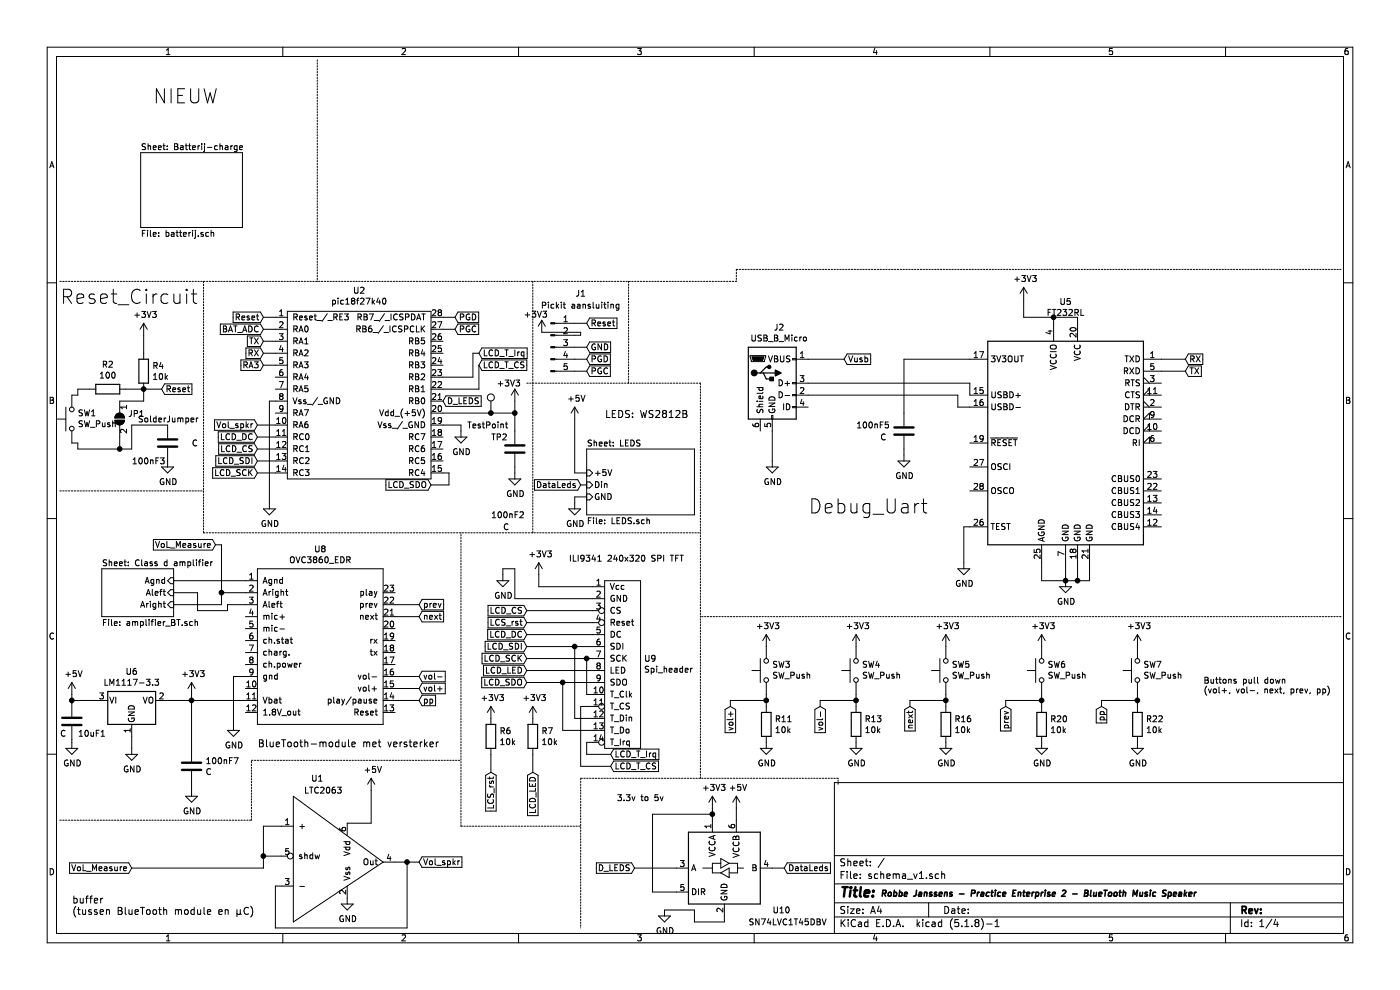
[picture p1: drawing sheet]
EESchema Schematic File Version 4
EELAYER 30 0
EELAYER END
$Descr A4 11693 8268
encoding utf-8
Sheet 1 4
Title ""
Date ""
Rev ""
Comp ""
Comment1 ""
Comment2 ""
Comment3 ""
Comment4 ""
$EndDescr
Wire Notes Line
	500  2350 6150 2350
$Comp
L power:GND #PWR0104
U 1 1
P 1400 3850
F 0 "#PWR0104" H 1400 3600 50  0001 C CNN
F 1 "GND" H 1405 3677 50  0000 C CNN
F 2 "" H 1400 3850 50  0001 C CNN
F 3 "" H 1400 3850 50  0001 C CNN
	1    1400 3850
	1    0    0    -1  
$EndComp
Text GLabel 1350 3250 2    50   Input ~ 0
Reset
Wire Wire Line
	1350 3250 1200 3250
Connection ~ 1200 3250
Wire Wire Line
	1200 3250 1050 3250
Wire Wire Line
	750  3250 650  3250
Wire Wire Line
	650  3700 650  3750
Wire Notes Line
	500  4100 1700 4100
Text Notes 500  2550 0    118  ~ 0
Reset_Circuit\n
Text GLabel 2200 2650 0    50   Input ~ 0
Reset
Wire Wire Line
	2300 2650 2200 2650
Text GLabel 2200 2750 0    50   Input ~ 0
BAT_ADC
Wire Wire Line
	2300 2750 2200 2750
$Comp
L power:GND #PWR0105
U 1 1
P 2250 4200
F 0 "#PWR0105" H 2250 3950 50  0001 C CNN
F 1 "GND" H 2255 4027 50  0000 C CNN
F 2 "" H 2250 4200 50  0001 C CNN
F 3 "" H 2250 4200 50  0001 C CNN
	1    2250 4200
	1    0    0    -1  
$EndComp
Text GLabel 3800 2650 2    50   Input ~ 0
PGD
Text GLabel 3800 2750 2    50   Input ~ 0
PGC
Wire Wire Line
	4300 3350 4300 3450
Wire Wire Line
	3800 2650 3700 2650
Wire Wire Line
	3700 2750 3800 2750
Wire Notes Line
	4450 4450 4450 2350
Wire Notes Line
	1700 2350 1700 4450
$Comp
L Connector:Conn_01x05_Male J1
U 1 1
P 4600 2900
F 0 "J1" H 4850 3350 50  0000 C CNN
F 1 "Pickit aansluiting" H 4850 3250 50  0000 C CNN
F 2 "Connector_PinHeader_2.54mm:PinHeader_1x05_P2.54mm_Vertical" H 4600 2900 50  0001 C CNN
F 3 "~" H 4600 2900 50  0001 C CNN
	1    4600 2900
	1    0    0    -1  
$EndComp
Text GLabel 4900 2700 2    50   Input ~ 0
Reset
Text GLabel 4900 2900 2    50   Input ~ 0
GND
Text GLabel 4900 3000 2    50   Input ~ 0
PGD
Text GLabel 4900 3100 2    50   Input ~ 0
PGC
Wire Notes Line
	5250 3200 5250 2350
Wire Wire Line
	4900 2700 4800 2700
Wire Wire Line
	4800 2800 4850 2800
Wire Wire Line
	4800 2900 4900 2900
Wire Wire Line
	4900 3000 4800 3000
Wire Wire Line
	4800 3100 4900 3100
Text GLabel 3700 3350 2    50   Input ~ 0
D_LEDS
$Sheet
S 4900 3750 900  550 
U 5F33610A
F0 "LEDS" 50
F1 "LEDS.sch" 50
F2 "+5V" I L 4900 3950 50 
F3 "Din" I L 4900 4050 50 
F4 "GND" I L 4900 4150 50 
$EndSheet
$Comp
L power:GND #PWR0110
U 1 1
P 4800 4200
F 0 "#PWR0110" H 4800 3950 50  0001 C CNN
F 1 "GND" H 4805 4027 50  0000 C CNN
F 2 "" H 4800 4200 50  0001 C CNN
F 3 "" H 4800 4200 50  0001 C CNN
	1    4800 4200
	1    0    0    -1  
$EndComp
Wire Wire Line
	4900 3950 4800 3950
Wire Wire Line
	4900 4150 4800 4150
Wire Wire Line
	4800 4150 4800 4200
Wire Notes Line
	1700 4450 5850 4450
Wire Notes Line
	4400 3200 5850 3200
$Comp
L Device:C 100nF2
U 1 1
P 4300 3750
F 0 "100nF2" H 4100 3200 50  0000 L CNN
F 1 "C" H 4200 3100 50  0000 L CNN
F 2 "Capacitor_SMD:C_0805_2012Metric_Pad1.18x1.45mm_HandSolder" H 4338 3600 50  0001 C CNN
F 3 "~" H 4300 3750 50  0001 C CNN
	1    4300 3750
	1    0    0    -1  
$EndComp
Connection ~ 4300 3450
$Comp
L power:GND #PWR0114
U 1 1
P 4300 3950
F 0 "#PWR0114" H 4300 3700 50  0001 C CNN
F 1 "GND" H 4305 3777 50  0000 C CNN
F 2 "" H 4300 3950 50  0001 C CNN
F 3 "" H 4300 3950 50  0001 C CNN
	1    4300 3950
	1    0    0    -1  
$EndComp
Wire Wire Line
	2250 3350 2250 4200
Wire Wire Line
	2300 3350 2250 3350
$Comp
L power:+3V3 #PWR0107
U 1 1
P 6400 5400
F 0 "#PWR0107" H 6400 5250 50  0001 C CNN
F 1 "+3V3" H 6415 5573 50  0000 C CNN
F 2 "" H 6400 5400 50  0001 C CNN
F 3 "" H 6400 5400 50  0001 C CNN
	1    6400 5400
	1    0    0    -1  
$EndComp
$Comp
L power:+3V3 #PWR0108
U 1 1
P 7150 5400
F 0 "#PWR0108" H 7150 5250 50  0001 C CNN
F 1 "+3V3" H 7165 5573 50  0000 C CNN
F 2 "" H 7150 5400 50  0001 C CNN
F 3 "" H 7150 5400 50  0001 C CNN
	1    7150 5400
	1    0    0    -1  
$EndComp
$Comp
L power:+3V3 #PWR0115
U 1 1
P 7900 5400
F 0 "#PWR0115" H 7900 5250 50  0001 C CNN
F 1 "+3V3" H 7915 5573 50  0000 C CNN
F 2 "" H 7900 5400 50  0001 C CNN
F 3 "" H 7900 5400 50  0001 C CNN
	1    7900 5400
	1    0    0    -1  
$EndComp
$Comp
L power:+3V3 #PWR0116
U 1 1
P 8700 5400
F 0 "#PWR0116" H 8700 5250 50  0001 C CNN
F 1 "+3V3" H 8715 5573 50  0000 C CNN
F 2 "" H 8700 5400 50  0001 C CNN
F 3 "" H 8700 5400 50  0001 C CNN
	1    8700 5400
	1    0    0    -1  
$EndComp
$Comp
L power:+3V3 #PWR0118
U 1 1
P 9500 5400
F 0 "#PWR0118" H 9500 5250 50  0001 C CNN
F 1 "+3V3" H 9515 5573 50  0000 C CNN
F 2 "" H 9500 5400 50  0001 C CNN
F 3 "" H 9500 5400 50  0001 C CNN
	1    9500 5400
	1    0    0    -1  
$EndComp
$Comp
L power:+5V #PWR0109
U 1 1
P 4800 3500
F 0 "#PWR0109" H 4800 3350 50  0001 C CNN
F 1 "+5V" H 4815 3673 50  0000 C CNN
F 2 "" H 4800 3500 50  0001 C CNN
F 3 "" H 4800 3500 50  0001 C CNN
	1    4800 3500
	1    0    0    -1  
$EndComp
$Comp
L Switch:SW_Push SW3
U 1 1
P 6400 5600
F 0 "SW3" V 6446 5552 50  0000 R CNN
F 1 "SW_Push" V 6355 5552 50  0000 R CNN
F 2 "Button_Switch_THT:SW_PUSH_6mm_H7.3mm" H 6400 5800 50  0001 C CNN
F 3 "~" H 6400 5800 50  0001 C CNN
	1    6400 5600
	0    -1   -1   0   
$EndComp
$Comp
L Switch:SW_Push SW4
U 1 1
P 7150 5600
F 0 "SW4" V 7196 5552 50  0000 R CNN
F 1 "SW_Push" V 7105 5552 50  0000 R CNN
F 2 "Button_Switch_THT:SW_PUSH_6mm_H7.3mm" H 7150 5800 50  0001 C CNN
F 3 "~" H 7150 5800 50  0001 C CNN
	1    7150 5600
	0    -1   -1   0   
$EndComp
$Comp
L Switch:SW_Push SW5
U 1 1
P 7900 5600
F 0 "SW5" V 7946 5552 50  0000 R CNN
F 1 "SW_Push" V 7855 5552 50  0000 R CNN
F 2 "Button_Switch_THT:SW_PUSH_6mm_H7.3mm" H 7900 5800 50  0001 C CNN
F 3 "~" H 7900 5800 50  0001 C CNN
	1    7900 5600
	0    -1   -1   0   
$EndComp
$Comp
L power:GND #PWR0119
U 1 1
P 6400 6200
F 0 "#PWR0119" H 6400 5950 50  0001 C CNN
F 1 "GND" H 6405 6027 50  0000 C CNN
F 2 "" H 6400 6200 50  0001 C CNN
F 3 "" H 6400 6200 50  0001 C CNN
	1    6400 6200
	1    0    0    -1  
$EndComp
$Comp
L power:GND #PWR0120
U 1 1
P 7150 6200
F 0 "#PWR0120" H 7150 5950 50  0001 C CNN
F 1 "GND" H 7155 6027 50  0000 C CNN
F 2 "" H 7150 6200 50  0001 C CNN
F 3 "" H 7150 6200 50  0001 C CNN
	1    7150 6200
	1    0    0    -1  
$EndComp
$Comp
L power:GND #PWR0121
U 1 1
P 7900 6200
F 0 "#PWR0121" H 7900 5950 50  0001 C CNN
F 1 "GND" H 7905 6027 50  0000 C CNN
F 2 "" H 7900 6200 50  0001 C CNN
F 3 "" H 7900 6200 50  0001 C CNN
	1    7900 6200
	1    0    0    -1  
$EndComp
$Comp
L schema_v1-rescue:OVC3860_EDR-Robbe_random U8
U 1 1
P 2250 4650
F 0 "U8" H 2675 4715 50  0000 C CNN
F 1 "OVC3860_EDR" H 2675 4624 50  0000 C CNN
F 2 "Robbe_modules:OVC3860_EDR" H 2250 4650 50  0001 C CNN
F 3 "" H 2250 4650 50  0001 C CNN
	1    2250 4650
	1    0    0    -1  
$EndComp
$Comp
L Device:C 100nF7
U 1 1
P 1600 6400
F 0 "100nF7" H 1715 6446 50  0000 L CNN
F 1 "C" H 1715 6355 50  0000 L CNN
F 2 "Capacitor_SMD:C_0805_2012Metric_Pad1.18x1.45mm_HandSolder" H 1638 6250 50  0001 C CNN
F 3 "~" H 1600 6400 50  0001 C CNN
	1    1600 6400
	1    0    0    -1  
$EndComp
$Comp
L power:GND #PWR0122
U 1 1
P 1600 6600
F 0 "#PWR0122" H 1600 6350 50  0001 C CNN
F 1 "GND" H 1605 6427 50  0000 C CNN
F 2 "" H 1600 6600 50  0001 C CNN
F 3 "" H 1600 6600 50  0001 C CNN
	1    1600 6600
	1    0    0    -1  
$EndComp
Wire Wire Line
	1600 6600 1600 6550
$Sheet
S 850  4750 600  400 
U 6074CBC7
F0 "Class d amplifier" 50
F1 "amplifier_BT.sch" 50
F2 "Agnd" I R 1450 4850 50 
F3 "Aleft" I R 1450 4950 50 
F4 "Aright" I R 1450 5050 50 
$EndSheet
Wire Wire Line
	2050 4850 1450 4850
Wire Wire Line
	2050 4950 1850 4950
Wire Wire Line
	1850 4950 1850 5050
Wire Wire Line
	2050 5050 1900 5050
Wire Wire Line
	1900 5050 1900 5100
Wire Wire Line
	1650 5100 1650 4950
Wire Wire Line
	1650 4950 1450 4950
$Comp
L Regulator_Linear:LM1117-3.3 U6
U 1 1
P 1100 5850
F 0 "U6" H 1100 6092 50  0000 C CNN
F 1 "LM1117-3.3" H 1100 6001 50  0000 C CNN
F 2 "Robbe_modules:LM1117" H 1100 5850 50  0001 C CNN
F 3 "http://www.ti.com/lit/ds/symlink/lm1117.pdf" H 1100 5850 50  0001 C CNN
	1    1100 5850
	1    0    0    -1  
$EndComp
$Comp
L power:+5V #PWR0123
U 1 1
P 600 5800
F 0 "#PWR0123" H 600 5650 50  0001 C CNN
F 1 "+5V" H 615 5973 50  0000 C CNN
F 2 "" H 600 5800 50  0001 C CNN
F 3 "" H 600 5800 50  0001 C CNN
	1    600  5800
	1    0    0    -1  
$EndComp
Wire Wire Line
	800  5850 600  5850
Wire Wire Line
	600  5850 600  5800
Wire Wire Line
	1600 5850 2050 5850
$Comp
L power:+3V3 #PWR0124
U 1 1
P 1600 5800
F 0 "#PWR0124" H 1600 5650 50  0001 C CNN
F 1 "+3V3" H 1615 5973 50  0000 C CNN
F 2 "" H 1600 5800 50  0001 C CNN
F 3 "" H 1600 5800 50  0001 C CNN
	1    1600 5800
	1    0    0    -1  
$EndComp
Wire Wire Line
	1600 5800 1600 5850
Connection ~ 1600 5850
Text GLabel 3500 5750 2    50   Input ~ 0
vol+
Text GLabel 3500 5650 2    50   Input ~ 0
vol-
Text GLabel 3500 5150 2    50   Input ~ 0
next
Text GLabel 3500 5050 2    50   Input ~ 0
prev
Text GLabel 3500 5850 2    50   Input ~ 0
pp
Wire Wire Line
	3300 5050 3500 5050
Wire Wire Line
	3300 5150 3500 5150
Wire Wire Line
	3300 5650 3500 5650
Wire Wire Line
	3300 5750 3500 5750
Wire Wire Line
	3300 5850 3500 5850
$Comp
L Device:R R4
U 1 1
P 1200 3100
F 0 "R4" H 1270 3146 50  0000 L CNN
F 1 "10k" H 1270 3055 50  0000 L CNN
F 2 "Resistor_SMD:R_0805_2012Metric_Pad1.20x1.40mm_HandSolder" V 1130 3100 50  0001 C CNN
F 3 "~" H 1200 3100 50  0001 C CNN
	1    1200 3100
	1    0    0    -1  
$EndComp
$Comp
L Device:R R2
U 1 1
P 900 3250
F 0 "R2" V 693 3250 50  0000 C CNN
F 1 "100" V 784 3250 50  0000 C CNN
F 2 "Resistor_SMD:R_0805_2012Metric_Pad1.20x1.40mm_HandSolder" V 830 3250 50  0001 C CNN
F 3 "~" H 900 3250 50  0001 C CNN
	1    900  3250
	0    1    1    0   
$EndComp
$Comp
L Device:R R11
U 1 1
P 6400 6050
F 0 "R11" H 6470 6096 50  0000 L CNN
F 1 "10k" H 6470 6005 50  0000 L CNN
F 2 "Resistor_SMD:R_0805_2012Metric_Pad1.20x1.40mm_HandSolder" V 6330 6050 50  0001 C CNN
F 3 "~" H 6400 6050 50  0001 C CNN
	1    6400 6050
	1    0    0    -1  
$EndComp
$Comp
L Device:R R13
U 1 1
P 7150 6050
F 0 "R13" H 7220 6096 50  0000 L CNN
F 1 "10k" H 7220 6005 50  0000 L CNN
F 2 "Resistor_SMD:R_0805_2012Metric_Pad1.20x1.40mm_HandSolder" V 7080 6050 50  0001 C CNN
F 3 "~" H 7150 6050 50  0001 C CNN
	1    7150 6050
	1    0    0    -1  
$EndComp
$Comp
L Device:R R16
U 1 1
P 7900 6050
F 0 "R16" H 7970 6096 50  0000 L CNN
F 1 "10k" H 7970 6005 50  0000 L CNN
F 2 "Resistor_SMD:R_0805_2012Metric_Pad1.20x1.40mm_HandSolder" V 7830 6050 50  0001 C CNN
F 3 "~" H 7900 6050 50  0001 C CNN
	1    7900 6050
	1    0    0    -1  
$EndComp
Wire Wire Line
	6400 5800 6400 5850
Wire Wire Line
	7150 5800 7150 5850
Wire Wire Line
	7900 5800 7900 5850
Connection ~ 6400 5850
Wire Wire Line
	6400 5850 6400 5900
Connection ~ 7150 5850
Wire Wire Line
	7150 5850 7150 5900
Connection ~ 7900 5850
Wire Wire Line
	7900 5850 7900 5900
Wire Wire Line
	9500 5850 9500 5900
Connection ~ 9500 5850
Wire Wire Line
	8700 5850 8700 5900
Connection ~ 8700 5850
Wire Wire Line
	9500 5800 9500 5850
Wire Wire Line
	8700 5800 8700 5850
$Comp
L Device:R R22
U 1 1
P 9500 6050
F 0 "R22" H 9570 6096 50  0000 L CNN
F 1 "10k" H 9570 6005 50  0000 L CNN
F 2 "Resistor_SMD:R_0805_2012Metric_Pad1.20x1.40mm_HandSolder" V 9430 6050 50  0001 C CNN
F 3 "~" H 9500 6050 50  0001 C CNN
	1    9500 6050
	1    0    0    -1  
$EndComp
$Comp
L Device:R R20
U 1 1
P 8700 6050
F 0 "R20" H 8770 6096 50  0000 L CNN
F 1 "10k" H 8770 6005 50  0000 L CNN
F 2 "Resistor_SMD:R_0805_2012Metric_Pad1.20x1.40mm_HandSolder" V 8630 6050 50  0001 C CNN
F 3 "~" H 8700 6050 50  0001 C CNN
	1    8700 6050
	1    0    0    -1  
$EndComp
$Comp
L power:GND #PWR0125
U 1 1
P 9500 6200
F 0 "#PWR0125" H 9500 5950 50  0001 C CNN
F 1 "GND" H 9505 6027 50  0000 C CNN
F 2 "" H 9500 6200 50  0001 C CNN
F 3 "" H 9500 6200 50  0001 C CNN
	1    9500 6200
	1    0    0    -1  
$EndComp
$Comp
L power:GND #PWR0126
U 1 1
P 8700 6200
F 0 "#PWR0126" H 8700 5950 50  0001 C CNN
F 1 "GND" H 8705 6027 50  0000 C CNN
F 2 "" H 8700 6200 50  0001 C CNN
F 3 "" H 8700 6200 50  0001 C CNN
	1    8700 6200
	1    0    0    -1  
$EndComp
$Comp
L Switch:SW_Push SW7
U 1 1
P 9500 5600
F 0 "SW7" V 9546 5552 50  0000 R CNN
F 1 "SW_Push" V 9455 5552 50  0000 R CNN
F 2 "Button_Switch_THT:SW_PUSH_6mm_H7.3mm" H 9500 5800 50  0001 C CNN
F 3 "~" H 9500 5800 50  0001 C CNN
	1    9500 5600
	0    -1   -1   0   
$EndComp
$Comp
L Switch:SW_Push SW6
U 1 1
P 8700 5600
F 0 "SW6" V 8746 5552 50  0000 R CNN
F 1 "SW_Push" V 8655 5552 50  0000 R CNN
F 2 "Button_Switch_THT:SW_PUSH_6mm_H7.3mm" H 8700 5800 50  0001 C CNN
F 3 "~" H 8700 5800 50  0001 C CNN
	1    8700 5600
	0    -1   -1   0   
$EndComp
Wire Wire Line
	9200 5850 9200 5900
Wire Wire Line
	9200 5850 9500 5850
Wire Wire Line
	8400 5850 8400 5900
Wire Wire Line
	8400 5850 8700 5850
Wire Wire Line
	7600 5850 7600 5900
Wire Wire Line
	7600 5850 7900 5850
Wire Wire Line
	6850 5900 6850 5850
Wire Wire Line
	6850 5850 7150 5850
Wire Wire Line
	6100 5850 6100 5900
Wire Wire Line
	6100 5850 6400 5850
Wire Notes Line
	3850 6900 3850 4450
Wire Notes Line
	5850 3200 5850 6500
$Comp
L power:GND #PWR0127
U 1 1
P 1100 6250
F 0 "#PWR0127" H 1100 6000 50  0001 C CNN
F 1 "GND" H 1105 6077 50  0000 C CNN
F 2 "" H 1100 6250 50  0001 C CNN
F 3 "" H 1100 6250 50  0001 C CNN
	1    1100 6250
	1    0    0    -1  
$EndComp
Wire Wire Line
	1100 6150 1100 6250
$Comp
L schema_v1-rescue:Spi_header-Robbe_random U9
U 1 1
P 5200 4700
F 0 "U9" H 5378 3901 50  0000 L CNN
F 1 "Spi_header" H 5378 3810 50  0000 L CNN
F 2 "Connector_PinHeader_2.54mm:PinHeader_1x14_P2.54mm_Vertical" H 5200 4700 50  0001 C CNN
F 3 "" H 5200 4700 50  0001 C CNN
	1    5200 4700
	1    0    0    -1  
$EndComp
$Comp
L power:+3V3 #PWR0128
U 1 1
P 4500 4800
F 0 "#PWR0128" H 4500 4650 50  0001 C CNN
F 1 "+3V3" H 4515 4973 50  0000 C CNN
F 2 "" H 4500 4800 50  0001 C CNN
F 3 "" H 4500 4800 50  0001 C CNN
	1    4500 4800
	1    0    0    -1  
$EndComp
$Comp
L power:GND #PWR0129
U 1 1
P 4200 4800
F 0 "#PWR0129" H 4200 4550 50  0001 C CNN
F 1 "GND" H 4205 4627 50  0000 C CNN
F 2 "" H 4200 4800 50  0001 C CNN
F 3 "" H 4200 4800 50  0001 C CNN
	1    4200 4800
	1    0    0    -1  
$EndComp
Wire Wire Line
	4300 4750 4200 4750
Wire Wire Line
	4200 4750 4200 4800
Text GLabel 2200 2950 0    50   Input ~ 0
RX
Text GLabel 2200 2850 0    50   Input ~ 0
TX
Wire Wire Line
	2300 2850 2200 2850
Wire Wire Line
	2200 2950 2300 2950
Text GLabel 2150 3750 0    50   Input ~ 0
LCD_CS
Text GLabel 2150 3650 0    50   Input ~ 0
LCD_DC
Text GLabel 3600 4050 0    50   Input ~ 0
LCD_SDO
Wire Wire Line
	3750 4050 3750 3950
Wire Wire Line
	3750 3950 3700 3950
Wire Wire Line
	2300 3650 2150 3650
Wire Wire Line
	2300 3750 2150 3750
Text GLabel 4400 5100 0    50   Input ~ 0
LCD_CS
Text GLabel 4400 5200 0    50   Input ~ 0
LCS_rst
Text GLabel 4400 5300 0    50   Input ~ 0
LCD_DC
Text GLabel 4400 5400 0    50   Input ~ 0
LCD_SDI
Text GLabel 4400 5500 0    50   Input ~ 0
LCD_SCK
Text GLabel 4400 5600 0    50   Input ~ 0
LCD_LED
Text GLabel 4400 5700 0    50   Input ~ 0
LCD_SDO
Wire Wire Line
	4400 5100 4950 5100
Wire Wire Line
	4400 5200 4950 5200
Wire Wire Line
	4400 5300 4950 5300
Wire Wire Line
	4400 5400 4800 5400
Wire Wire Line
	4950 5500 4900 5500
Wire Wire Line
	4950 5600 4400 5600
Wire Wire Line
	4400 5700 4700 5700
Wire Wire Line
	4950 6000 4800 6000
Wire Wire Line
	4800 6000 4800 5400
Connection ~ 4800 5400
Wire Wire Line
	4800 5400 4950 5400
Wire Wire Line
	4950 5800 4900 5800
Wire Wire Line
	4900 5800 4900 5500
Connection ~ 4900 5500
Wire Wire Line
	4900 5500 4400 5500
Wire Wire Line
	4950 6100 4700 6100
Wire Wire Line
	4700 6100 4700 5700
Connection ~ 4700 5700
Wire Wire Line
	4700 5700 4950 5700
Text GLabel 4100 6450 3    50   Input ~ 0
LCS_rst
Wire Wire Line
	4100 6450 4100 6300
$Comp
L Device:R R6
U 1 1
P 4100 6150
F 0 "R6" H 4170 6196 50  0000 L CNN
F 1 "10k" H 4170 6105 50  0000 L CNN
F 2 "Resistor_SMD:R_0805_2012Metric_Pad1.20x1.40mm_HandSolder" V 4030 6150 50  0001 C CNN
F 3 "~" H 4100 6150 50  0001 C CNN
	1    4100 6150
	1    0    0    -1  
$EndComp
$Comp
L power:+3V3 #PWR0130
U 1 1
P 4100 6000
F 0 "#PWR0130" H 4100 5850 50  0001 C CNN
F 1 "+3V3" H 4115 6173 50  0000 C CNN
F 2 "" H 4100 6000 50  0001 C CNN
F 3 "" H 4100 6000 50  0001 C CNN
	1    4100 6000
	1    0    0    -1  
$EndComp
Text GLabel 2150 3850 0    50   Input ~ 0
LCD_SDI
Wire Wire Line
	2300 3850 2150 3850
Text GLabel 2150 3950 0    50   Input ~ 0
LCD_SCK
Wire Wire Line
	2300 3950 2150 3950
$Comp
L power:+3V3 #PWR0131
U 1 1
P 4300 3350
F 0 "#PWR0131" H 4300 3200 50  0001 C CNN
F 1 "+3V3" H 4250 3500 50  0000 C CNN
F 2 "" H 4300 3350 50  0001 C CNN
F 3 "" H 4300 3350 50  0001 C CNN
	1    4300 3350
	1    0    0    -1  
$EndComp
Text GLabel 4450 6450 3    50   Input ~ 0
LCD_LED
Wire Wire Line
	4450 6450 4450 6300
$Comp
L Device:R R7
U 1 1
P 4450 6150
F 0 "R7" H 4520 6196 50  0000 L CNN
F 1 "10k" H 4520 6105 50  0000 L CNN
F 2 "Resistor_SMD:R_0805_2012Metric_Pad1.20x1.40mm_HandSolder" V 4380 6150 50  0001 C CNN
F 3 "~" H 4450 6150 50  0001 C CNN
	1    4450 6150
	1    0    0    -1  
$EndComp
$Comp
L power:+3V3 #PWR0132
U 1 1
P 4450 6000
F 0 "#PWR0132" H 4450 5850 50  0001 C CNN
F 1 "+3V3" H 4465 6173 50  0000 C CNN
F 2 "" H 4450 6000 50  0001 C CNN
F 3 "" H 4450 6000 50  0001 C CNN
	1    4450 6000
	1    0    0    -1  
$EndComp
Text GLabel 5100 6400 2    50   Input ~ 0
LCD_T_CS
Wire Wire Line
	4950 5900 4850 5900
Wire Wire Line
	4850 5900 4850 6400
Text GLabel 4000 3050 2    50   Input ~ 0
LCD_T_CS
Wire Wire Line
	3700 3250 4000 3250
Wire Wire Line
	4000 3250 4000 3050
Text GLabel 5100 6300 2    50   Input ~ 0
LCD_T_Irq
Wire Wire Line
	4950 6200 4900 6200
Text GLabel 4000 2950 2    50   Input ~ 0
LCD_T_Irq
Wire Wire Line
	4000 2950 3950 2950
Wire Wire Line
	3950 2950 3950 3150
Wire Wire Line
	3950 3150 3700 3150
Text GLabel 2200 3050 0    50   Input ~ 0
RA3
Wire Wire Line
	3600 4050 3750 4050
$Comp
L schema_v1-rescue:pic18f27k40-Robbe_TI U2
U 1 1
P 1900 3400
F 0 "U2" H 3000 4375 50  0000 C CNN
F 1 "pic18f27k40" H 3000 4284 50  0000 C CNN
F 2 "Package_SO:SOIC-28W_7.5x18.7mm_P1.27mm" H 1900 3400 50  0001 C CNN
F 3 "" H 1900 3400 50  0001 C CNN
	1    1900 3400
	1    0    0    -1  
$EndComp
Wire Wire Line
	2300 3050 2200 3050
$Comp
L Device:C 100nF3
U 1 1
P 1400 3700
F 0 "100nF3" H 1100 3550 50  0000 L CNN
F 1 "C" H 1600 3700 50  0000 L CNN
F 2 "Capacitor_SMD:C_0805_2012Metric_Pad1.18x1.45mm_HandSolder" H 1438 3550 50  0001 C CNN
F 3 "~" H 1400 3700 50  0001 C CNN
	1    1400 3700
	1    0    0    -1  
$EndComp
$Comp
L schema_v1-rescue:Jumper_SolderJumper_2_Open-Bluetooth_Speaker-cache JP1
U 1 1
P 1000 3500
F 0 "JP1" V 954 3568 50  0000 L CNN
F 1 "SolderJumper" V 1000 3650 50  0000 L CNN
F 2 "Jumper:SolderJumper-2_P1.3mm_Open_RoundedPad1.0x1.5mm" H 1000 3500 50  0001 C CNN
F 3 "" H 1000 3500 50  0001 C CNN
	1    1000 3500
	0    1    1    0   
$EndComp
Wire Wire Line
	1100 3550 1100 3750
Wire Wire Line
	1100 3750 1000 3750
Wire Wire Line
	1000 3650 1000 3750
Connection ~ 1000 3750
Wire Wire Line
	1000 3750 650  3750
Wire Wire Line
	1000 3350 1200 3350
Wire Wire Line
	1200 3350 1200 3250
Wire Wire Line
	1100 3550 1400 3550
$Comp
L Connector:TestPoint TP2
U 1 1
P 4100 3450
F 0 "TP2" H 4100 3250 50  0000 L CNN
F 1 "TestPoint" H 3900 3350 50  0000 L CNN
F 2 "TestPoint:TestPoint_Pad_2.5x2.5mm" H 4300 3450 50  0001 C CNN
F 3 "~" H 4300 3450 50  0001 C CNN
	1    4100 3450
	1    0    0    -1  
$EndComp
Wire Wire Line
	4100 3450 3700 3450
$Comp
L Logic_LevelTranslator:SN74LVC1T45DBV U10
U 1 1
P 6050 7250
F 0 "U10" H 6450 6900 50  0000 L CNN
F 1 "SN74LVC1T45DBV" H 6250 6800 50  0000 L CNN
F 2 "Package_TO_SOT_SMD:SOT-23-6" H 6050 6800 50  0001 C CNN
F 3 "http://www.ti.com/lit/ds/symlink/sn74lvc1t45.pdf" H 5150 6600 50  0001 C CNN
	1    6050 7250
	1    0    0    -1  
$EndComp
$Comp
L power:+3V3 #PWR0135
U 1 1
P 5950 6750
F 0 "#PWR0135" H 5950 6600 50  0001 C CNN
F 1 "+3V3" H 5965 6923 50  0000 C CNN
F 2 "" H 5950 6750 50  0001 C CNN
F 3 "" H 5950 6750 50  0001 C CNN
	1    5950 6750
	1    0    0    -1  
$EndComp
Wire Wire Line
	5950 6750 5950 6800
$Comp
L power:+5V #PWR0136
U 1 1
P 6150 6750
F 0 "#PWR0136" H 6150 6600 50  0001 C CNN
F 1 "+5V" H 6165 6923 50  0000 C CNN
F 2 "" H 6150 6750 50  0001 C CNN
F 3 "" H 6150 6750 50  0001 C CNN
	1    6150 6750
	1    0    0    -1  
$EndComp
Wire Wire Line
	6150 6850 6150 6750
Wire Wire Line
	5650 7450 5450 7450
Wire Wire Line
	5450 7450 5450 6800
Wire Wire Line
	5450 6800 5950 6800
Connection ~ 5950 6800
Wire Wire Line
	5950 6800 5950 6850
$Comp
L power:GND #PWR0137
U 1 1
P 5550 7600
F 0 "#PWR0137" H 5550 7350 50  0001 C CNN
F 1 "GND" H 5555 7427 50  0000 C CNN
F 2 "" H 5550 7600 50  0001 C CNN
F 3 "" H 5550 7600 50  0001 C CNN
	1    5550 7600
	1    0    0    -1  
$EndComp
Wire Wire Line
	5550 7600 5800 7600
Wire Wire Line
	5800 7600 5800 7700
Wire Wire Line
	5800 7700 6050 7700
Wire Wire Line
	6050 7700 6050 7650
Text GLabel 5300 7250 0    50   Input ~ 0
D_LEDS
Wire Wire Line
	5650 7250 5300 7250
Text GLabel 6550 7250 2    50   Input ~ 0
DataLeds
Wire Wire Line
	6550 7250 6450 7250
Text GLabel 4850 4050 0    50   Input ~ 0
DataLeds
$Comp
L power:+3V3 #PWR0138
U 1 1
P 1200 2800
F 0 "#PWR0138" H 1200 2650 50  0001 C CNN
F 1 "+3V3" H 1215 2973 50  0000 C CNN
F 2 "" H 1200 2800 50  0001 C CNN
F 3 "" H 1200 2800 50  0001 C CNN
	1    1200 2800
	1    0    0    -1  
$EndComp
Wire Wire Line
	1200 2800 1200 2950
Wire Wire Line
	5100 6300 4900 6300
Wire Wire Line
	4900 6300 4900 6200
Wire Wire Line
	5100 6400 4850 6400
Wire Notes Line
	4850 6500 4850 7750
Text Notes 5150 6700 0    50   ~ 0
3.3v to 5v\n
Wire Wire Line
	4800 3500 4800 3950
Text Notes 4750 4700 0    50   ~ 0
ILI9341 240x320 SPI TFT\n
Wire Wire Line
	4300 5000 4300 4750
Wire Wire Line
	4300 5000 4950 5000
Wire Wire Line
	4950 4900 4500 4900
Wire Wire Line
	4500 4900 4500 4800
$Comp
L power:GND #PWR0147
U 1 1
P 3850 3600
F 0 "#PWR0147" H 3850 3350 50  0001 C CNN
F 1 "GND" H 3855 3427 50  0000 C CNN
F 2 "" H 3850 3600 50  0001 C CNN
F 3 "" H 3850 3600 50  0001 C CNN
	1    3850 3600
	1    0    0    -1  
$EndComp
Wire Wire Line
	3850 3600 3850 3550
Wire Wire Line
	3850 3550 3700 3550
Wire Wire Line
	4300 3450 4300 3600
Wire Wire Line
	4300 3900 4300 3950
Wire Wire Line
	4100 3450 4300 3450
Connection ~ 4100 3450
Wire Wire Line
	4850 4050 4900 4050
$Comp
L power:GND #PWR0148
U 1 1
P 1950 6050
F 0 "#PWR0148" H 1950 5800 50  0001 C CNN
F 1 "GND" H 1955 5877 50  0000 C CNN
F 2 "" H 1950 6050 50  0001 C CNN
F 3 "" H 1950 6050 50  0001 C CNN
	1    1950 6050
	1    0    0    -1  
$EndComp
Wire Wire Line
	2050 5650 1950 5650
Wire Wire Line
	1950 5650 1950 6050
Wire Wire Line
	1600 5850 1600 6250
Wire Wire Line
	1400 5850 1600 5850
Text Notes 5050 3500 0    59   ~ 0
LEDS: WS2812B
Text Notes 2150 6250 0    59   ~ 0
BlueTooth-module met versterker \n
$Comp
L Switch:SW_Push SW1
U 1 1
P 600 3500
F 0 "SW1" V 646 3452 50  0000 R CNN
F 1 "SW_Push" V 555 3452 50  0000 R CNN
F 2 "Button_Switch_THT:SW_PUSH_6mm_H7.3mm" H 600 3700 50  0001 C CNN
F 3 "~" H 600 3700 50  0001 C CNN
	1    600  3500
	0    -1   -1   0   
$EndComp
Wire Wire Line
	650  3700 600  3700
Wire Wire Line
	650  3250 650  3300
Wire Wire Line
	650  3300 600  3300
Text Notes 10050 5800 0    50   ~ 0
Buttons pull down\n(vol+, vol-, next, prev, pp)\n
$Comp
L Connector:USB_B_Micro J2
U 1 1
P 6450 3200
F 0 "J2" H 6507 3667 50  0000 C CNN
F 1 "USB_B_Micro" H 6507 3576 50  0000 C CNN
F 2 "Connector_USB:USB_Micro-B_Amphenol_10104110_Horizontal" H 6600 3150 50  0001 C CNN
F 3 "~" H 6600 3150 50  0001 C CNN
	1    6450 3200
	1    0    0    -1  
$EndComp
Wire Wire Line
	6750 3200 8100 3200
Wire Wire Line
	8100 3200 8100 3300
Wire Wire Line
	9000 2700 9000 2650
Wire Wire Line
	8100 3400 8000 3400
Wire Wire Line
	8000 3400 8000 3300
Wire Wire Line
	8000 3300 6750 3300
$Comp
L power:GND #PWR0111
U 1 1
P 6450 3850
F 0 "#PWR0111" H 6450 3600 50  0001 C CNN
F 1 "GND" H 6455 3677 50  0000 C CNN
F 2 "" H 6450 3850 50  0001 C CNN
F 3 "" H 6450 3850 50  0001 C CNN
	1    6450 3850
	1    0    0    -1  
$EndComp
Wire Wire Line
	8800 2700 8800 2650
Wire Wire Line
	8100 3000 7550 3000
$Comp
L power:GND #PWR0112
U 1 1
P 7550 3800
F 0 "#PWR0112" H 7550 3550 50  0001 C CNN
F 1 "GND" H 7555 3627 50  0000 C CNN
F 2 "" H 7550 3800 50  0001 C CNN
F 3 "" H 7550 3800 50  0001 C CNN
	1    7550 3800
	1    0    0    -1  
$EndComp
$Comp
L power:GND #PWR0113
U 1 1
P 8900 4850
F 0 "#PWR0113" H 8900 4600 50  0001 C CNN
F 1 "GND" H 8905 4677 50  0000 C CNN
F 2 "" H 8900 4850 50  0001 C CNN
F 3 "" H 8900 4850 50  0001 C CNN
	1    8900 4850
	1    0    0    -1  
$EndComp
Wire Wire Line
	8700 4700 8700 4850
Wire Wire Line
	8700 4850 8900 4850
Wire Wire Line
	8900 4700 8900 4850
Connection ~ 8900 4850
Wire Wire Line
	9000 4700 9000 4850
Wire Wire Line
	9000 4850 8900 4850
Wire Wire Line
	9100 4700 9100 4850
Wire Wire Line
	9100 4850 9000 4850
Connection ~ 9000 4850
Wire Wire Line
	9000 2650 8800 2650
Wire Wire Line
	6450 3600 6450 3850
Wire Wire Line
	8550 2500 8550 2650
Wire Wire Line
	8550 2650 8800 2650
Connection ~ 8800 2650
Text GLabel 7050 3000 2    50   Input ~ 0
Vusb
Wire Wire Line
	6750 3000 7050 3000
Text GLabel 9900 3000 2    50   Input ~ 0
RX
Text GLabel 9900 3100 2    50   Input ~ 0
TX
Wire Wire Line
	9700 3000 9900 3000
Wire Wire Line
	9700 3100 9900 3100
Text Notes 6750 4300 0    118  ~ 0
Debug_Uart\n
$Comp
L power:+3V3 #PWR0139
U 1 1
P 8550 2500
F 0 "#PWR0139" H 8550 2350 50  0001 C CNN
F 1 "+3V3" H 8565 2673 50  0000 C CNN
F 2 "" H 8550 2500 50  0001 C CNN
F 3 "" H 8550 2500 50  0001 C CNN
	1    8550 2500
	1    0    0    -1  
$EndComp
Wire Wire Line
	7550 3800 7550 3750
Wire Wire Line
	7550 3000 7550 3450
$Comp
L Device:C 100nF5
U 1 1
P 7550 3600
F 0 "100nF5" H 7150 3650 50  0000 L CNN
F 1 "C" H 7350 3550 50  0000 L CNN
F 2 "Capacitor_SMD:C_0805_2012Metric_Pad1.18x1.45mm_HandSolder" H 7588 3450 50  0001 C CNN
F 3 "~" H 7550 3600 50  0001 C CNN
	1    7550 3600
	1    0    0    -1  
$EndComp
$Comp
L Interface_USB:FT232RL U5
U 1 1
P 8900 3700
F 0 "U5" H 8900 4881 50  0000 C CNN
F 1 "FT232RL" H 8900 4790 50  0000 C CNN
F 2 "Package_SO:SSOP-28_5.3x10.2mm_P0.65mm" H 10000 2800 50  0001 C CNN
F 3 "https://www.ftdichip.com/Support/Documents/DataSheets/ICs/DS_FT232R.pdf" H 8900 3700 50  0001 C CNN
	1    8900 3700
	1    0    0    -1  
$EndComp
$Comp
L power:GND #PWR0140
U 1 1
P 8050 4700
F 0 "#PWR0140" H 8050 4450 50  0001 C CNN
F 1 "GND" H 8055 4527 50  0000 C CNN
F 2 "" H 8050 4700 50  0001 C CNN
F 3 "" H 8050 4700 50  0001 C CNN
	1    8050 4700
	1    0    0    -1  
$EndComp
Wire Wire Line
	8100 4400 8050 4400
Wire Wire Line
	8050 4400 8050 4700
Wire Notes Line
	11200 5150 5850 5150
Wire Notes Line
	7000 6550 7000 6500
Wire Notes Line
	7000 6500 4850 6500
Wire Notes Line
	6150 2250 11200 2250
Text GLabel 1800 4550 0    50   Input ~ 0
VoL_Measure
Wire Wire Line
	1800 4550 1850 4550
Wire Wire Line
	1850 4550 1850 4950
Connection ~ 1850 4950
Text GLabel 1100 7250 0    50   Input ~ 0
VoL_Measure
Text GLabel 3500 7200 2    50   Input ~ 0
Vol_spkr
Text GLabel 2150 3550 0    50   Input ~ 0
Vol_spkr
Wire Wire Line
	2150 3550 2300 3550
Text Notes 600  7650 0    59   ~ 0
buffer\n(tussen BlueTooth module en µC)
$Comp
L Robbe_random:LTC2064 U1
U 1 1
P 2600 6350
F 0 "U1" H 2650 6200 50  0000 C CNN
F 1 "LTC2063" H 2700 6100 50  0000 C CNN
F 2 "Robbe_modules:LTC2063" H 2600 6350 50  0001 C CNN
F 3 "" H 2600 6350 50  0001 C CNN
	1    2600 6350
	1    0    0    -1  
$EndComp
Wire Notes Line
	500  6850 2100 6850
Wire Notes Line
	2100 6850 2100 6350
Wire Notes Line
	2100 6350 3850 6350
Wire Notes Line
	3850 6900 4850 6900
Wire Wire Line
	2200 7250 2200 7150
Wire Wire Line
	2200 6900 2350 6900
Wire Wire Line
	1100 7250 2200 7250
Wire Wire Line
	2350 7400 2300 7400
Wire Wire Line
	2300 7400 2300 7750
Wire Wire Line
	2300 7750 3400 7750
Wire Wire Line
	3400 7750 3400 7200
Wire Wire Line
	3400 7200 3300 7200
Wire Wire Line
	3500 7200 3400 7200
Connection ~ 3400 7200
$Comp
L power:GND #PWR0101
U 1 1
P 2900 7500
F 0 "#PWR0101" H 2900 7250 50  0001 C CNN
F 1 "GND" H 2905 7327 50  0000 C CNN
F 2 "" H 2900 7500 50  0001 C CNN
F 3 "" H 2900 7500 50  0001 C CNN
	1    2900 7500
	1    0    0    -1  
$EndComp
$Comp
L power:+5V #PWR0103
U 1 1
P 3100 6600
F 0 "#PWR0103" H 3100 6450 50  0001 C CNN
F 1 "+5V" H 3115 6773 50  0000 C CNN
F 2 "" H 3100 6600 50  0001 C CNN
F 3 "" H 3100 6600 50  0001 C CNN
	1    3100 6600
	1    0    0    -1  
$EndComp
Wire Wire Line
	3100 6600 3100 6875
Wire Wire Line
	3100 6875 2900 6875
Wire Notes Line
	6150 2250 6150 2350
Wire Notes Line
	2650 500  2650 2350
$Sheet
S 1175 1275 850  625 
U 607F2119
F0 "Batterij-charge" 50
F1 "batterij.sch" 50
$EndSheet
Text Notes 1275 875  0    118  ~ 0
NIEUW
Wire Wire Line
	2350 7150 2200 7150
Connection ~ 2200 7150
Wire Wire Line
	2200 7150 2200 6900
$Comp
L Device:C 10uF1
U 1 1
P 600 6025
AR Path="/605CE068" Ref="10uF1"  Part="1" 
AR Path="/607F2119/605CE068" Ref="10uF?"  Part="1" 
F 0 "10uF1" H 650 5925 50  0000 L CNN
F 1 "C" H 500 5925 50  0000 L CNN
F 2 "Capacitor_SMD:C_0805_2012Metric_Pad1.18x1.45mm_HandSolder" H 638 5875 50  0001 C CNN
F 3 "~" H 600 6025 50  0001 C CNN
	1    600  6025
	1    0    0    -1  
$EndComp
Wire Wire Line
	600  5875 600  5850
Connection ~ 600  5850
$Comp
L power:GND #PWR0102
U 1 1
P 600 6200
F 0 "#PWR0102" H 600 5950 50  0001 C CNN
F 1 "GND" H 605 6027 50  0000 C CNN
F 2 "" H 600 6200 50  0001 C CNN
F 3 "" H 600 6200 50  0001 C CNN
	1    600  6200
	1    0    0    -1  
$EndComp
Wire Wire Line
	600  6175 600  6200
Text Notes 7350 7500 0    50   Italic 10
Robbe Janssens - Practice Enterprise 2 - BlueTooth Music Speaker\n
Text GLabel 8400 5900 3    50   Input ~ 0
prev
Text GLabel 9200 5900 3    50   Input ~ 0
pp
Text GLabel 7600 5900 3    50   Input ~ 0
next
Text GLabel 6850 5900 3    50   Input ~ 0
vol-
Text GLabel 6100 5900 3    50   Input ~ 0
vol+
Wire Wire Line
	1450 5050 1850 5050
Wire Wire Line
	1650 5100 1900 5100
$Comp
L power:+3V3 #PWR0117
U 1 1
P 4525 2775
F 0 "#PWR0117" H 4525 2625 50  0001 C CNN
F 1 "+3V3" H 4475 2925 50  0000 C CNN
F 2 "" H 4525 2775 50  0001 C CNN
F 3 "" H 4525 2775 50  0001 C CNN
	1    4525 2775
	1    0    0    -1  
$EndComp
Wire Wire Line
	4525 2775 4850 2775
Wire Wire Line
	4850 2775 4850 2800
$EndSCHEMATC
